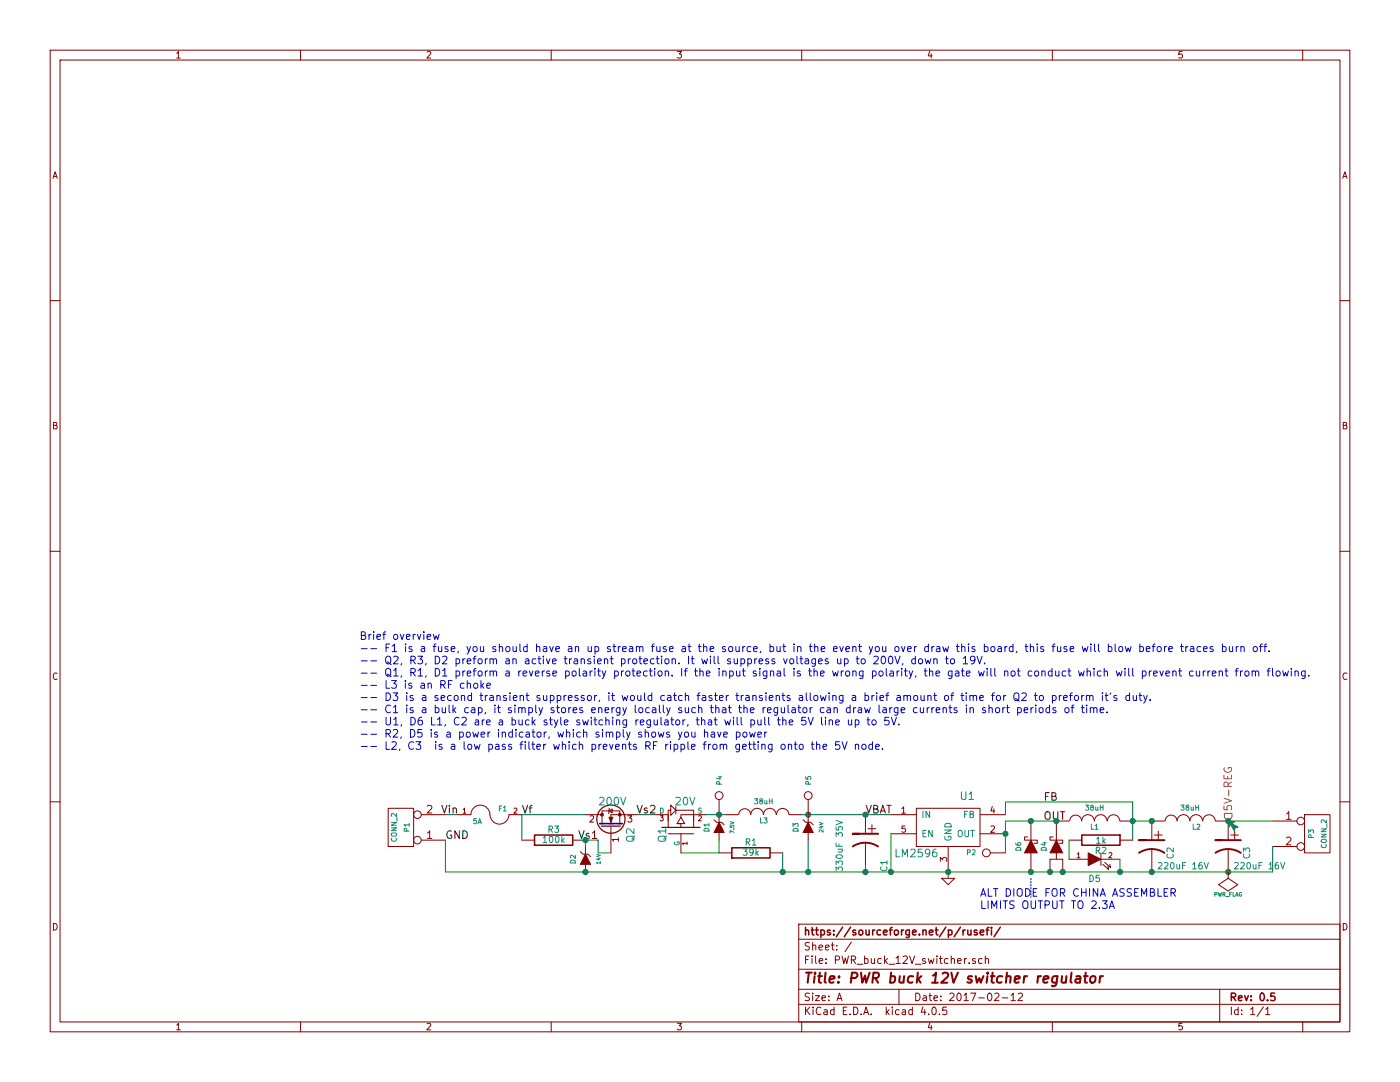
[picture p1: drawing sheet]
EESchema Schematic File Version 2
LIBS:KICAD_Older_Version
LIBS:power
LIBS:device
LIBS:conn
LIBS:linear
LIBS:regul
LIBS:74xx
LIBS:cmos4000
LIBS:adc-dac
LIBS:memory
LIBS:xilinx
LIBS:microcontrollers
LIBS:microchip
LIBS:analog_switches
LIBS:motorola
LIBS:intel
LIBS:audio
LIBS:interface
LIBS:digital-audio
LIBS:philips
LIBS:display
LIBS:cypress
LIBS:siliconi
LIBS:contrib
LIBS:lm2596
LIBS:mos_p_numbered-pins
LIBS:mos_n_numbered-pins
LIBS:PWR_buck_12V_switcher-cache
EELAYER 25 0
EELAYER END
$Descr A 11000 8500
encoding utf-8
Sheet 1 1
Title "PWR buck 12V switcher regulator"
Date "2017-02-12"
Rev "0.5"
Comp "https://sourceforge.net/p/rusefi/"
Comment1 ""
Comment2 ""
Comment3 ""
Comment4 ""
$EndDescr
$Comp
L CONN_2 P1
U 1 1
P 3150 6500
F 0 "P1" V 3100 6500 40  0000 C CNN
F 1 "CONN_2" V 3200 6500 40  0000 C CNN
F 2 "AK300-2" H 3150 6500 60  0001 C CNN
F 3 "" H 3150 6500 60  0001 C CNN
F 4 "-,-" V 3150 6500 60  0001 C CNN "MFG,MFG#"
F 5 "sky-macau.com,9554316569" V 3150 6500 60  0001 C CNN "VEND1,VEND1#"
	1    3150 6500
	-1   0    0    1   
$EndComp
$Comp
L CONN_2 P3
U 1 1
P 10350 6550
F 0 "P3" V 10300 6550 40  0000 C CNN
F 1 "CONN_2" V 10400 6550 40  0000 C CNN
F 2 "AK300-2" H 10350 6550 60  0001 C CNN
F 3 "" H 10350 6550 60  0001 C CNN
F 4 "-,-" V 10350 6550 60  0001 C CNN "MFG,MFG#"
F 5 "sky-macau.com,9554316569" V 10350 6550 60  0001 C CNN "VEND1,VEND1#"
	1    10350 6550
	1    0    0    -1  
$EndComp
Connection ~ -4675 3450
$Comp
L CONN_1 P2
U 1 1
P 7750 6700
F 0 "P2" H 7830 6700 40  0000 L CNN
F 1 "CONN_1" H 7750 6755 30  0001 C CNN
F 2 "SIL-1" V 1130 2600 60  0001 C CNN
F 3 "" H 7750 6700 60  0001 C CNN
F 4 "DO NOT POPULATE,DNP" V 1130 2600 60  0001 C CNN "MFG,MFG#"
F 5 "DO NOT POPULATE,DNP" V 1130 2600 60  0001 C CNN "VEND1,VEND1#"
	1    7750 6700
	-1   0    0    1   
$EndComp
$Comp
L CP1 C1
U 1 1
P 6800 6600
F 0 "C1" V 6650 6350 50  0000 L CNN
F 1 "330uF 35V" V 7000 6350 50  0000 L CNN
F 2 "SMDSVP10" H 6800 6600 60  0001 C CNN
F 3 "" H 6800 6600 60  0001 C CNN
F 4 "unitedchem,EMVY350ADA331MJA0G" H 6800 6600 60  0001 C CNN "MFG,MFG#"
F 5 "DIGI,565-2479-1-ND" H 6800 6600 60  0001 C CNN "VEND1,VEND1#"
	1    6800 6600
	-1   0    0    -1  
$EndComp
$Comp
L R R2
U 1 1
P 8650 6600
F 0 "R2" V 8730 6600 50  0000 C CNN
F 1 "1k" V 8650 6600 50  0000 C CNN
F 2 "SM0805" V 1130 2600 60  0001 C CNN
F 3 "" H 8650 6600 60  0001 C CNN
F 4 "Panasonic,ERA-6AEB102V" V 1130 2600 60  0001 C CNN "MFG,MFG#"
F 5 "DIGI,P1.0KDACT-ND" V 1130 2600 60  0001 C CNN "VEND1,VEND1#"
	1    8650 6600
	0    1    1    0   
$EndComp
$Comp
L LED D5
U 1 1
P 8600 6750
F 0 "D5" H 8600 6600 50  0000 C CNN
F 1 "LED-grn" H 8600 6925 50  0001 C CNN
F 2 "LED-0805" H 8600 6750 60  0001 C CNN
F 3 "" H 8600 6750 60  0001 C CNN
F 4 "lite-on,LTST-C171GKT" H 8600 6750 60  0001 C CNN "MFG,MFG#"
F 5 "DIGI,160-1423-1-ND" H 8600 6750 60  0001 C CNN "VEND1,VEND1#"
	1    8600 6750
	1    0    0    -1  
$EndComp
$Comp
L INDUCTOR L1
U 1 1
P 8600 6450
F 0 "L1" V 8550 6450 40  0000 C CNN
F 1 "38uH" V 8700 6450 40  0000 C CNN
F 2 "SM100uH" H 8600 6450 60  0001 C CNN
F 3 "" H 8600 6450 60  0001 C CNN
F 4 "ref_PULSE_ref,ref_PE-54040-S_ref-use-sky-macau-number" V 8600 6450 60  0001 C CNN "MFG,MFG#"
F 5 "sky-macau.com,3817361683" V 8600 6450 60  0001 C CNN "VEND1,VEND1#"
	1    8600 6450
	0    -1   -1   0   
$EndComp
$Comp
L LM2596 U1
U 1 1
P 7450 6550
F 0 "U1" H 7600 6850 60  0000 C CNN
F 1 "LM2596" H 7200 6400 60  0000 C CNN
F 2 "DPAK5" H 7450 6550 60  0001 C CNN
F 3 "~" H 7450 6550 60  0000 C CNN
F 4 "linear,2596-5.0" H 7450 6550 60  0001 C CNN "MFG,MFG#"
F 5 "DIGI,LM2596S-5.0/NOPB-ND" H 7450 6550 60  0001 C CNN "VEND1,VEND1#"
F 6 "sky-macau.com,6841999795" H 7450 6550 60  0001 C CNN "VEND2,VEND2#"
	1    7450 6550
	1    0    0    -1  
$EndComp
$Comp
L INDUCTOR L2
U 1 1
P 9350 6450
F 0 "L2" V 9300 6400 40  0000 C CNN
F 1 "38uH" V 9450 6450 40  0000 C CNN
F 2 "SM100uH" H 9350 6450 60  0001 C CNN
F 3 "" H 9350 6450 60  0001 C CNN
F 4 "ref_PULSE_ref,ref_PE-54040-S_ref-use-sky-macau-number" V 9350 6450 60  0001 C CNN "MFG,MFG#"
F 5 "sky-macau.com,3817361683" V 9350 6450 60  0001 C CNN "VEND1,VEND1#"
	1    9350 6450
	0    -1   -1   0   
$EndComp
$Comp
L SCHDPAK D4
U 1 1
P 8300 6650
F 0 "D4" H 8300 6750 40  0000 C CNN
F 1 "SCHDPAK" H 8300 6550 40  0001 C CNN
F 2 "DPAK2" H 8300 6650 60  0001 C CNN
F 3 "~" H 8300 6650 60  0000 C CNN
F 4 "VISHAY,VS-50WQ04FNPBF" H 8300 6650 60  0001 C CNN "MFG,MFG#"
F 5 "DIGI,VS-50WQ04FNPBF-ND" H 8300 6650 60  0001 C CNN "VEND1,VEND1#"
F 6 "DO NOT POPULATE" H 8300 6650 60  0001 C CNN "Field6"
	1    8300 6650
	0    -1   -1   0   
$EndComp
Text Label 6800 6400 0    60   ~ 0
VBAT
Text Label 8200 6300 0    60   ~ 0
FB
Text Label 8200 6450 0    60   ~ 0
OUT
$Comp
L GND #PWR01
U 1 1
P 7450 6900
F 0 "#PWR01" H 7450 6900 30  0001 C CNN
F 1 "GND" H 7450 6830 30  0001 C CNN
F 2 "" H 7450 6900 60  0000 C CNN
F 3 "" H 7450 6900 60  0000 C CNN
	1    7450 6900
	1    0    0    -1  
$EndComp
$Comp
L MOS_Pro Q1
U 1 1
P 5350 6500
F 0 "Q1" H 5350 6650 60  0000 R CNN
F 1 "20V" V 5550 6550 60  0000 R CNN
F 2 "SOT23" H 5350 6500 60  0001 C CNN
F 3 "~" H 5350 6500 60  0000 C CNN
F 4 "Vishay,SQ2301ES-T1-GE3" H 5350 6500 60  0001 C CNN "MFG,MFG#"
F 5 "Newark,64T4128" H 5350 6500 60  0001 C CNN "VEND1,VEND1#"
F 6 "Mouser,78-SQ2301ES-T1_GE3" H 5350 6500 60  0001 C CNN "VEND2,VEND2#"
	1    5350 6500
	0    -1   -1   0   
$EndComp
$Comp
L R R1
U 1 1
P 5900 6700
F 0 "R1" V 5980 6700 50  0000 C CNN
F 1 "39k" V 5900 6700 50  0000 C CNN
F 2 "SM0805" V 1530 2600 60  0001 C CNN
F 3 "" H 5900 6700 60  0001 C CNN
F 4 "ECG,ERA6AEB393V" V 1530 2600 60  0001 C CNN "MFG,MFG#"
F 5 "DIGI,P39KDACT-ND" V 1530 2600 60  0001 C CNN "VEND1,VEND1#"
	1    5900 6700
	0    -1   -1   0   
$EndComp
$Comp
L ZENERsmall D1
U 1 1
P 5650 6500
F 0 "D1" H 5650 6600 40  0000 C CNN
F 1 "7.5V" H 5650 6400 30  0000 C CNN
F 2 "SM1206" H 5650 6500 60  0001 C CNN
F 3 "~" H 5650 6500 60  0000 C CNN
F 4 "diodesinc,BZT52C7V5-7-F" H 5650 6500 60  0001 C CNN "MFG,MFG#"
F 5 "DIGI,BZT52C7V5-FDICT-ND" H 5650 6500 60  0001 C CNN "VEND1,VEND1#"
F 6 "sky-macau.com,5633100308" H 5650 6500 60  0001 C CNN "VEND2,VEND2#"
	1    5650 6500
	0    -1   -1   0   
$EndComp
$Comp
L FUSE F1
U 1 1
P 3850 6400
F 0 "F1" H 3950 6450 40  0000 C CNN
F 1 "5A" H 3750 6350 40  0000 C CNN
F 2 "SIL-2" H 3850 6400 60  0001 C CNN
F 3 "~" H 3850 6400 60  0000 C CNN
F 4 "0R,jumperwire" H 3850 6400 60  0001 C CNN "MFG,MFG#"
F 5 "0R,jumperwire" H 3850 6400 60  0001 C CNN "VEND1,VEND1#"
	1    3850 6400
	1    0    0    -1  
$EndComp
$Comp
L DIODESCH D6
U 1 1
P 8100 6650
F 0 "D6" H 8100 6750 40  0000 C CNN
F 1 "DIODESCH" H 8100 6550 40  0001 C CNN
F 2 "D4" H 8100 6650 60  0001 C CNN
F 3 "~" H 8100 6650 60  0000 C CNN
F 4 "do no populate,DNP" H 8100 6650 60  0001 C CNN "MFG,MFG#"
F 5 "sky-macau.com,1438219496" H 8100 6650 60  0001 C CNN "VEND1,VEND1#"
	1    8100 6650
	0    -1   -1   0   
$EndComp
Text Notes 7700 7150 0    60   ~ 0
ALT DIODE FOR CHINA ASSEMBLER\nLIMITS OUTPUT TO 2.3A
Text Label 4100 6400 0    60   ~ 0
Vf
$Comp
L CP1 C2
U 1 1
P 9050 6650
F 0 "C2" V 8900 6550 50  0000 L CNN
F 1 "220uF 16V" H 8600 6500 50  0000 L CNN
F 2 "SM2512" H 9050 6650 60  0001 C CNN
F 3 "" H 9050 6650 60  0001 C CNN
F 4 "kemet,T491D227K016AT" H 9050 6650 60  0001 C CNN "MFG,MFG#"
F 5 "DIGI,399-10429-1-ND" H 9050 6650 60  0001 C CNN "VEND1,VEND1#"
F 6 "sky-macau.com,8702041755" H 9050 6650 60  0001 C CNN "VEND2,VEND2#"
	1    9050 6650
	-1   0    0    -1  
$EndComp
Text HLabel 9650 6450 1    60   Input ~ 0
5V-REG
$Comp
L CP1 C3
U 1 1
P 9650 6650
F 0 "C3" V 9500 6550 50  0000 L CNN
F 1 "220uF 16V" H 9200 6500 50  0000 L CNN
F 2 "SM2512" H 9650 6650 60  0001 C CNN
F 3 "" H 9650 6650 60  0001 C CNN
F 4 "kemet,T491D227K016AT" H 9650 6650 60  0001 C CNN "MFG,MFG#"
F 5 "DIGI,399-10429-1-ND" H 9650 6650 60  0001 C CNN "VEND1,VEND1#"
F 6 "sky-macau.com,8702041755" H 9650 6650 60  0001 C CNN "VEND2,VEND2#"
	1    9650 6650
	-1   0    0    -1  
$EndComp
$Comp
L CONN_1 P4
U 1 1
P 5650 6250
F 0 "P4" H 5730 6250 40  0000 L CNN
F 1 "CONN_1" H 5650 6305 30  0001 C CNN
F 2 "SIL-1" H 5650 6250 60  0001 C CNN
F 3 "" H 5650 6250 60  0000 C CNN
F 4 "dnp,dnp" H 5650 6250 60  0001 C CNN "Field4"
F 5 "dnp,dnp" H 5650 6250 60  0001 C CNN "Field5"
	1    5650 6250
	0    -1   -1   0   
$EndComp
$Comp
L ZENERsmall D2
U 1 1
P 4600 6750
F 0 "D2" H 4600 6850 40  0000 C CNN
F 1 "14V" H 4600 6650 30  0000 C CNN
F 2 "D3" H 4600 6750 60  0001 C CNN
F 3 "~" H 4600 6750 60  0000 C CNN
F 4 "FAIRCHILD,1N5244B" H 4600 6750 60  0001 C CNN "MFG,MFG#"
F 5 "DIGI,1N5244B-ND" H 4600 6750 60  0001 C CNN "VEND1,VEND1#"
F 6 " " H 4600 6750 60  0001 C CNN "VEND2,VEND2#"
	1    4600 6750
	0    -1   -1   0   
$EndComp
$Comp
L R R3
U 1 1
P 4350 6600
F 0 "R3" V 4430 6600 50  0000 C CNN
F 1 "100k" V 4350 6600 50  0000 C CNN
F 2 "SM0805" V -20 2500 60  0001 C CNN
F 3 "" H 4350 6600 60  0001 C CNN
F 4 "ECG,ERA6AEB104V" V -20 2500 60  0001 C CNN "MFG,MFG#"
F 5 "DIGI,P100KDACT-ND" V -20 2500 60  0001 C CNN "VEND1,VEND1#"
	1    4350 6600
	0    -1   -1   0   
$EndComp
Connection ~ 9050 6850
Connection ~ 7450 6850
Wire Wire Line
	6800 6850 6800 6800
Connection ~ 6800 6850
Wire Wire Line
	8800 6850 8800 6750
Connection ~ 8800 6850
Wire Wire Line
	8400 6750 8400 6600
Wire Wire Line
	8900 6300 8900 6600
Wire Wire Line
	8900 6450 9050 6450
Connection ~ 9050 6450
Connection ~ 6800 6400
Wire Wire Line
	7000 6850 7000 6550
Connection ~ 7000 6850
Wire Wire Line
	8900 6300 7900 6300
Wire Wire Line
	7900 6300 7900 6400
Connection ~ 8900 6450
Wire Wire Line
	10000 6850 10000 6650
Connection ~ 9650 6850
Wire Wire Line
	10000 6450 9650 6450
Wire Wire Line
	7900 6450 7900 6700
Wire Wire Line
	7900 6450 8300 6450
Connection ~ 7900 6550
Connection ~ 8300 6450
Connection ~ 8250 6850
Connection ~ 8350 6850
Connection ~ 9650 6450
Wire Wire Line
	7450 6850 7450 6900
Connection ~ 6350 6400
Wire Wire Line
	6350 6850 6350 6600
Connection ~ 6350 6850
Wire Wire Line
	3500 6850 3500 6600
Wire Wire Line
	6150 6850 6150 6700
Connection ~ 6150 6850
Wire Wire Line
	5650 6700 5350 6700
Wire Wire Line
	3500 6400 3600 6400
Connection ~ 5650 6400
Connection ~ 8100 6450
Connection ~ 8100 6850
Wire Notes Line
	8100 6900 8100 7050
Wire Wire Line
	3500 6850 10000 6850
Wire Wire Line
	4100 6400 4600 6400
Wire Wire Line
	5000 6400 5150 6400
Wire Wire Line
	4100 6600 4100 6400
Connection ~ 4600 6850
Wire Wire Line
	4600 6600 4600 6650
Wire Wire Line
	4700 6700 4800 6700
Wire Wire Line
	4700 6600 4700 6700
$Comp
L ZENERsmall D3
U 1 1
P 6350 6500
F 0 "D3" H 6350 6600 40  0000 C CNN
F 1 "24V" H 6350 6400 30  0000 C CNN
F 2 "D3" H 6350 6500 60  0001 C CNN
F 3 "~" H 6350 6500 60  0000 C CNN
F 4 "MicroComercial,1N5359B-TP" H 6350 6500 60  0001 C CNN "MFG,MFG#"
F 5 "DIGI,1N5359BTPMSCT-ND" H 6350 6500 60  0001 C CNN "VEND1,VEND1#"
F 6 "sky-macau.com,0533550982" H 6350 6500 60  0001 C CNN "VEND2,VEND2#"
	1    6350 6500
	0    -1   -1   0   
$EndComp
Wire Wire Line
	6350 6400 6350 6400
Wire Wire Line
	5650 6600 5650 6700
Text Label 5000 6400 0    60   ~ 0
Vs2
Text Label 4700 6600 2    60   ~ 0
Vs1
Wire Wire Line
	4700 6600 4600 6600
Connection ~ 4600 6600
Text Notes 2825 5900 0    60   ~ 0
Brief overview\n-- F1 is a fuse, you should have an up stream fuse at the source, but in the event you over draw this board, this fuse will blow before traces burn off.\n-- Q2, R3, D2 preform an active transient protection. It will suppress voltages up to 200V, down to 19V.\n-- Q1, R1, D1 preform a reverse polarity protection. If the input signal is the wrong polarity, the gate will not conduct which will prevent current from flowing. \n-- L3 is an RF choke\n-- D3 is a second transient suppressor, it would catch faster transients allowing a brief amount of time for Q2 to preform it's duty. \n-- C1 is a bulk cap, it simply stores energy locally such that the regulator can draw large currents in short periods of time. \n-- U1, D6 L1, C2 are a buck style switching regulator, that will pull the 5V line up to 5V.\n-- R2, D5 is a power indicator, which simply shows you have power\n-- L2, C3  is a low pass filter which prevents RF ripple from getting onto the 5V node. 
Text Label 3600 6400 2    60   ~ 0
Vin
Text Label 3500 6600 0    60   ~ 0
GND
$Comp
L INDUCTOR L3
U 1 1
P 6000 6400
F 0 "L3" V 5950 6400 40  0000 C CNN
F 1 "38uH" V 6100 6400 40  0000 C CNN
F 2 "SM100uH" H 6000 6400 60  0001 C CNN
F 3 "" H 6000 6400 60  0001 C CNN
F 4 "ref_PULSE_ref,ref_PE-54040-S_ref-use-sky-macau-number" V 6000 6400 60  0001 C CNN "MFG,MFG#"
F 5 "sky-macau.com,3817361683" V 6000 6400 60  0001 C CNN "VEND1,VEND1#"
	1    6000 6400
	0    -1   -1   0   
$EndComp
Wire Wire Line
	5700 6400 5550 6400
Wire Wire Line
	6300 6400 7000 6400
$Comp
L PWR_FLAG #FLG02
U 1 1
P 9650 6850
F 0 "#FLG02" H 9650 6945 30  0001 C CNN
F 1 "PWR_FLAG" H 9650 7030 30  0000 C CNN
F 2 "" H 9650 6850 60  0000 C CNN
F 3 "" H 9650 6850 60  0000 C CNN
	1    9650 6850
	-1   0    0    1   
$EndComp
$Comp
L CONN_1 P5
U 1 1
P 6350 6250
F 0 "P5" H 6430 6250 40  0000 L CNN
F 1 "CONN_1" H 6350 6305 30  0001 C CNN
F 2 "SIL-1" H 6350 6250 60  0001 C CNN
F 3 "" H 6350 6250 60  0000 C CNN
F 4 "dnp,dnp" H 6350 6250 60  0001 C CNN "Field4"
F 5 "dnp,dnp" H 6350 6250 60  0001 C CNN "Field5"
	1    6350 6250
	0    -1   -1   0   
$EndComp
$Comp
L Q_NMOS_GDS Q2
U 1 1
P 4800 6500
F 0 "Q2" H 4800 6350 60  0000 R CNN
F 1 "200V" V 5000 6600 60  0000 R CNN
F 2 "m-pad-2.1-TO-263AB" H 4800 6500 60  0001 C CNN
F 3 "~" H 4800 6500 60  0000 C CNN
F 4 "IXYS,IXTA6N50D2" H 4800 6500 60  0001 C CNN "MFG,MFG#"
F 5 "digikey,IXTA6N50D2-ND" H 4800 6500 60  0001 C CNN "VEND1,VEND1#"
	1    4800 6500
	0    -1   -1   0   
$EndComp
Wire Bus Line
	4711 6470 4889 6470
$EndSCHEMATC
